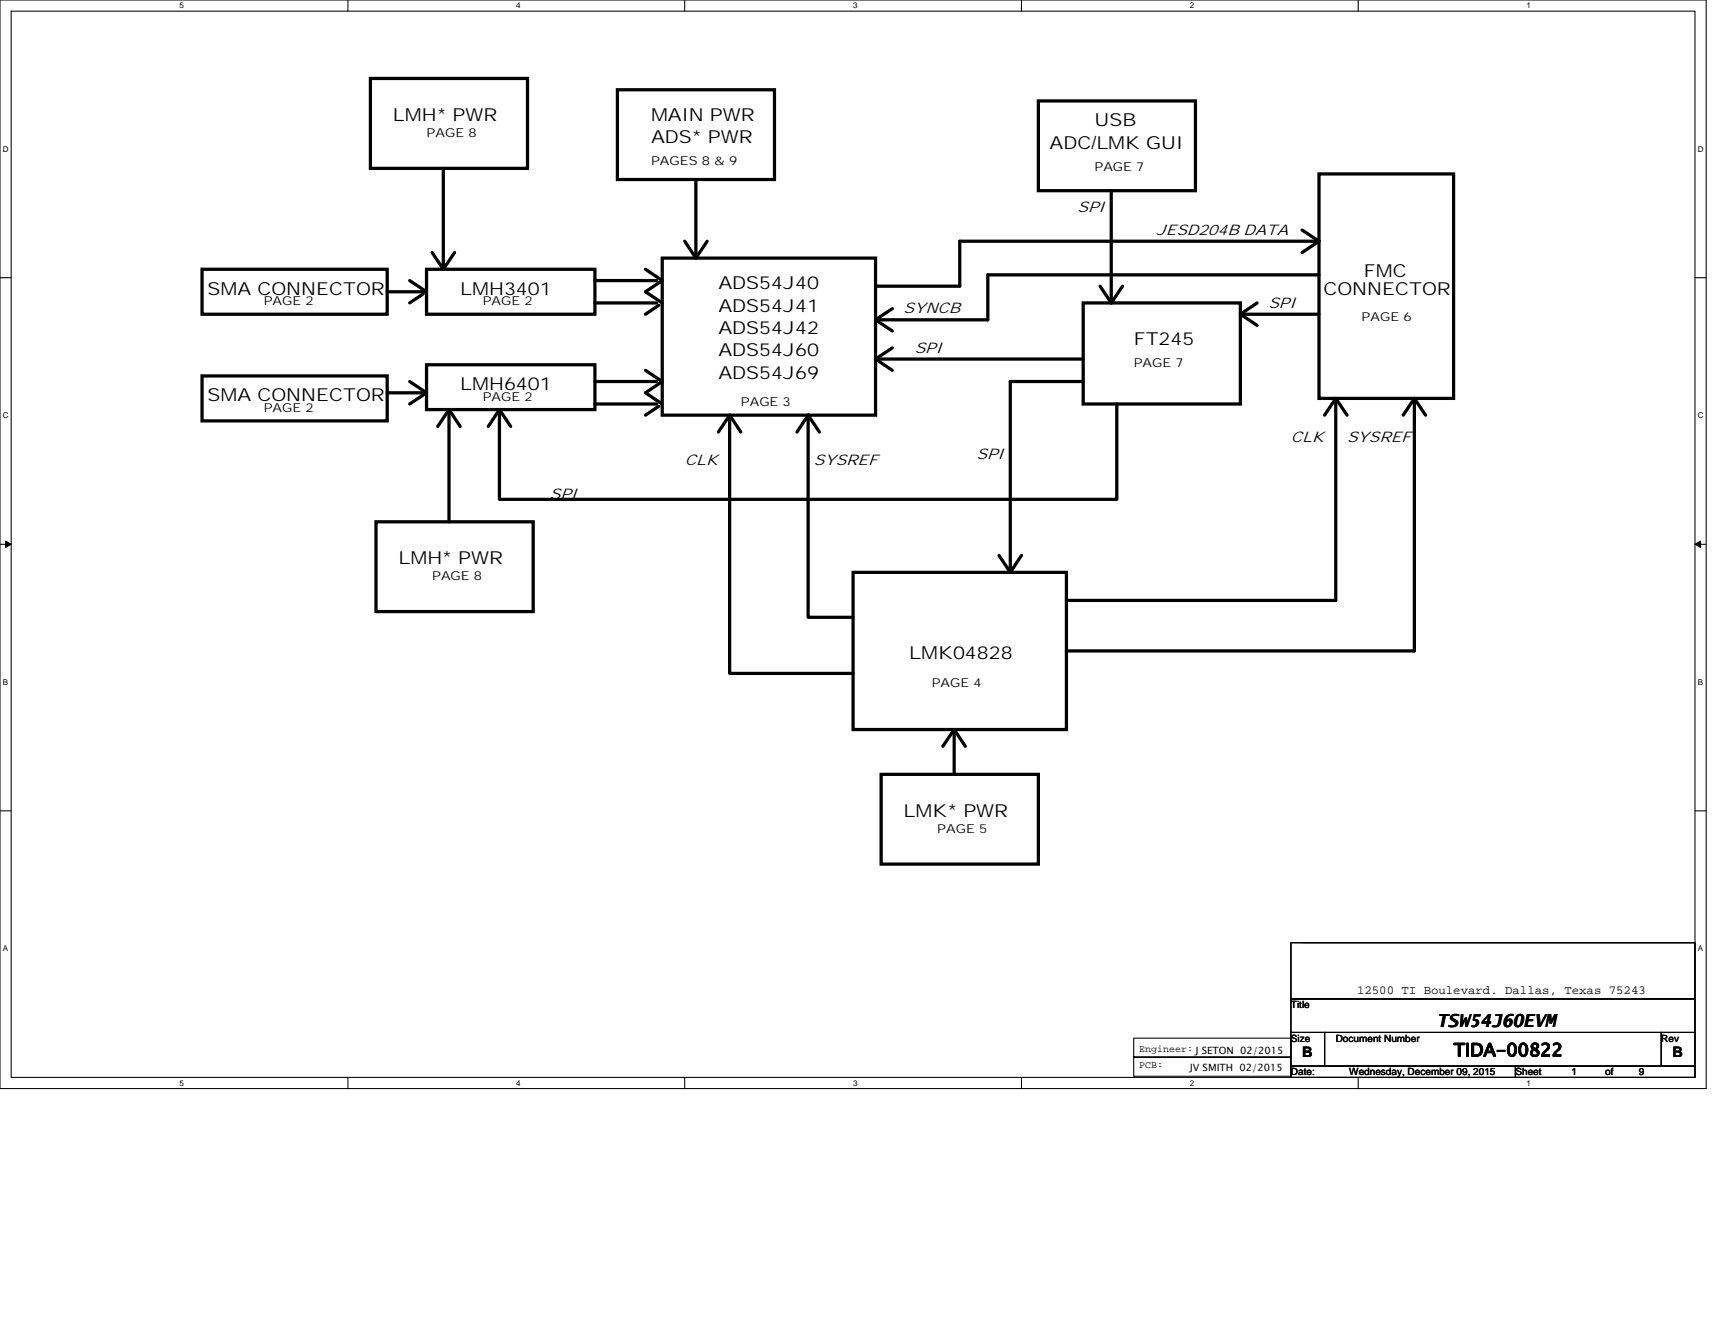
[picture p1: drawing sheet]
<svg xmlns="http://www.w3.org/2000/svg" width="279mm" height="216mm" viewBox="0 0 279 216" stroke-linecap="round" stroke-linejoin="round" font-family="sans-serif">
<path d="M0 0h278v177.4h-278zM1.8 1.8h274.3v173.8h-274.3z" fill="none" stroke="#000" stroke-width=".17"/>
<g fill="#fff">
<path d="M29.3 .2h.7v1.5h-.7z"/>
<path d="M29.3 175.7h.7v1.5h-.7z"/>
</g>
<path d="M56.7 0v1.8M56.7 175.6v1.8" fill="none" stroke="#000" stroke-width=".17"/>
<g fill="#fff">
<path d="M84.1 .2h.7v1.5h-.7z"/>
<path d="M84.1 175.7h.7v1.5h-.7z"/>
</g>
<path d="M111.5 0v1.8M111.5 175.6v1.8" fill="none" stroke="#000" stroke-width=".17"/>
<g fill="#fff">
<path d="M139 .2h.7v1.5h-.7z"/>
<path d="M139 175.7h.7v1.5h-.7z"/>
</g>
<path d="M166.4 0v1.8M166.4 175.6v1.8" fill="none" stroke="#000" stroke-width=".17"/>
<g fill="#fff">
<path d="M193.8 .2h.8v1.5h-.8z"/>
<path d="M193.8 175.7h.8v1.5h-.8z"/>
</g>
<path d="M221.3 0v1.8M221.3 175.6v1.8" fill="none" stroke="#000" stroke-width=".17"/>
<g fill="#fff">
<path d="M248.7 .2h.7v1.5h-.7z"/>
<path d="M248.7 175.7h.7v1.5h-.7z"/>
<path d="M.5 23.5h.9v1.5h-.9z"/>
<path d="M276.6 23.5h1v1.5h-1z"/>
<path d="M.5 67h.9v1.4h-.9z"/>
<path d="M276.6 67h1v1.4h-1z"/>
</g>
<path d="M0 45.3h1.8M276.1 45.3h1.9" fill="none" stroke="#000" stroke-width=".17"/>
<g fill="#fff">
<path d="M.5 110.4h.8v1.5h-.8z"/>
<path d="M276.6 110.4h.9v1.5h-.9z"/>
</g>
<path d="M0 88.7h1.8M276.1 88.7h1.9" fill="none" stroke="#000" stroke-width=".17"/>
<path d="M.9 88.2l.9 .5-.9 .5zM276.1 88.7l1-.5v1z" fill="#000" stroke="#000" stroke-width=".16"/>
<g fill="#fff">
<path d="M.5 153.8h.8v1.5h-.8z"/>
<path d="M276.6 153.8h.9v1.5h-.9z"/>
</g>
<path d="M0 132.1h1.8M276.1 132.1h1.9M210.3 153.6h65.8v9.2h-65.8zM212.1 153.6h64M184.7 172.3h25.6v3.1h-25.6zM184.7 169.2h25.6v3.1h-25.6zM210.3 162.8h65.8v5.4h-65.8zM210.3 168.2h5.5v5.5h-5.5zM210.3 173.7h36.6v1.9h-36.6zM215.8 168.2h54.9v5.5h-54.9zM246.9 173.7h29.2v1.9h-29.2zM270.7 168.2h5.4v5.5h-5.4z" fill="none" stroke="#000" stroke-width=".17"/>
<g fill="none" stroke="#000" stroke-width=".53">
<path d="M60.3 12.8h25.6v14.6h-25.6zM100.6 14.6h25.6v14.7h-25.6zM169.2 16.4h25.6v14.7h-25.6zM72.2 27.4v16.5l-1.8-2.8M111.5 39.3l1.9 2.8M113.4 29.3v12.8M115.2 39.3l-1.8 2.8M181 31.1v18.3M212.1 37.5l2.8 1.8M214.9 39.3h-58.5v7.3h-13.8M214.9 39.3l-2.8 1.8M214.9 28.3h21.9v36.6h-21.9z"/>
<path d="M32.9 43.9h30.2v7.3h-30.2zM66.7 45.7l2.8 1.8h-6.4M68.9 47.9l-2.2 1.5M69.5 59.4h27.4v7.3h-27.4zM69.5 43.9h27.4v7.3h-27.4zM74.1 41.1l-1.9 2.8M96.9 49.4h10.1M96.9 45.7h10.1M105.2 43.9l2.7 1.8-2.7 1.8 2.7 1.9M107.3 49.7l-2.1 1.5M107.9 42.1h34.7v25.5h-34.7zM142.6 52.1l2.8 1.8"/>
<path d="M142.6 58.5h33.9M142.6 58.5l2.8 1.8M145.4 50.3l-2.8 1.8M145.4 56.7l-2.8 1.8M176.5 49.4h25.6v16.4h-25.6zM179.2 46.6l1.8 2.8M182.9 46.6l-1.9 2.8M202.1 51.2h12.8M202.1 51.2l2.7 1.8M204.8 49.4l-2.7 1.8M214.9 44.8h-54v7.3h-18.3M32.9 61.3h30.2v7.3h-30.2z"/>
<path d="M63.1 64h6.4M66.7 62.2l2.8 1.8M69.5 64l-2.8 1.8M73.2 66.7v18.3M73.2 66.7l-1.9 2.8M73.2 66.7l1.8 2.8M79.5 69.5l1.9-2.8 1.8 2.8M96.9 62.2h10.1M96.9 65.8h10.1M105.2 60.3l2.7 1.9-2.7 1.8 2.7 1.8M107.3 66.2l-2.1 1.4M118.9 67.6v42.1h20.1"/>
<path d="M118.9 67.6l-1.9 2.8M118.9 67.6l1.8 2.8M131.7 67.6v33h7.3M131.7 67.6l-1.9 2.8M131.7 67.6l1.8 2.8M176.5 62.2h-11.9v31.1M181.9 65.8v15.6h-100.5v-14.7M217.6 64.9v32.9h-43.9M217.6 64.9l-1.8 2.7M217.6 64.9l1.9 2.7M230.4 64.9v41.2h-56.7M230.4 64.9l-1.8 2.7"/>
<path d="M230.4 64.9l1.8 2.7M61.3 85h25.6v14.7h-25.6zM139 93.3h34.7v25.6h-34.7zM162.8 90.5l1.8 2.8M166.4 90.5l-1.8 2.8M155.4 118.9l-1.8 2.7M155.4 118.9l1.9 2.7M155.4 118.9v7.3M143.6 126.2h25.6v14.6h-25.6z"/>
</g>
<g font-size="2.9">
<text x="64" y="19.7">LMH* PWR</text>
<text x="106.1" y="19.7">MAIN PWR</text>
<text x="106.1" y="23.3">ADS* PWR</text>
<text x="178.3" y="20.6">USB</text>
<text x="171" y="24.2">ADC/LMK GUI</text>
<text x="117" y="47.1">ADS54J40</text>
<text x="222.2" y="45.1">FMC</text>
<text x="33.8" y="48">SMA CONNECTOR</text>
<text x="75" y="48">LMH3401</text>
<text x="117" y="50.8">ADS54J41</text>
<text x="215.6" y="48">CONNECTOR</text>
<text x="117" y="54.4">ADS54J42</text>
<text x="117" y="58.1">ADS54J60</text>
<text x="184.7" y="56.2">FT245</text>
<text x="33.8" y="65.4">SMA CONNECTOR</text>
<text x="75" y="63.6">LMH6401</text>
<text x="117" y="61.7">ADS54J69</text>
<text x="64.9" y="91.9">LMH* PWR</text>
<text x="148.1" y="107.4">LMK04828</text>
<text x="147.2" y="133.1">LMK* PWR</text>
<text x="234.1" y="167.3">TSW54J60EVM</text>
<text x="236.8" y="172.1">TIDA-00822</text>
</g>
<g font-size="2.5">
<text x="175.6" y="34.6">SPI</text>
<text x="188.4" y="38.2">JESD204B DATA</text>
<text x="147.2" y="51.1">SYNCB</text>
<text x="206.7" y="50.1">SPI</text>
<text x="149" y="57.5">SPI</text>
<text x="111.5" y="75.8">CLK</text>
<text x="132.6" y="75.8">SYSREF</text>
<text x="159.1" y="74.8">SPI</text>
<text x="210.3" y="72.1">CLK</text>
<text x="219.5" y="72.1">SYSREF</text>
<text x="89.6" y="81.2">SPI</text>
</g>
<g font-size="2.4">
<text x="212.1" y="172.3">B</text>
<text x="272.5" y="172.3">B</text>
</g>
<g font-size="2">
<text x="69.5" y="22.3">PAGE 8</text>
<text x="106.1" y="26.9">PAGES 8 &amp; 9</text>
<text x="178.3" y="27.8">PAGE 7</text>
<text x="43" y="49.8">PAGE 2</text>
<text x="78.6" y="49.8">PAGE 2</text>
<text x="221.8" y="52.3">PAGE 6</text>
<text x="184.7" y="59.8">PAGE 7</text>
<text x="78.6" y="65.3">PAGE 2</text>
<text x="43" y="67.1">PAGE 2</text>
<text x="120.7" y="66.2">PAGE 3</text>
<text x="70.4" y="94.6">PAGE 8</text>
<text x="151.8" y="112">PAGE 4</text>
<text x="152.7" y="135.7">PAGE 5</text>
<text x="221.1" y="162">12500 TI Boulevard. Dallas, Texas 75243</text>
</g>
<g font-size="1.6">
<text x="210.3" y="164.2">Title</text>
<text x="185.6" y="171.3">Engineer: J SETON 02/2015</text>
<text x="210.3" y="169.7">Size</text>
<text x="217.6" y="169.7">Document Number</text>
<text x="270.7" y="169.7">Rev</text>
<text x="185.6" y="174.1">PCB:</text>
<text x="193.8" y="174.5">JV SMITH 02/2015</text>
<text x="210.3" y="175.2">Date:</text>
<text x="219.8" y="175.2">Wednesday, December 09, 2015</text>
<text x="246.9" y="175.2">Sheet</text>
<text x="256" y="175.2">1</text>
<text x="261.5" y="175.2">of</text>
<text x="267" y="175.2">9</text>
</g>
<g font-size="1.3">
<text x="29.3" y="1.4">5</text>
<text x="84.1" y="1.4">4</text>
<text x="139" y="1.4">3</text>
<text x="193.8" y="1.4">2</text>
<text x="248.7" y="1.4">1</text>
<text x=".5" y="24.7">D</text>
<text x="276.6" y="24.7">D</text>
<text x=".5" y="68.2">C</text>
<text x="276.6" y="68.2">C</text>
<text x=".5" y="111.6">B</text>
<text x="276.6" y="111.6">B</text>
<text x=".5" y="155">A</text>
<text x="276.6" y="155">A</text>
<text x="29.3" y="176.9">5</text>
<text x="84.1" y="176.9">4</text>
<text x="139" y="176.9">3</text>
<text x="193.8" y="176.9">2</text>
<text x="248.7" y="176.9">1</text>
</g>
</svg>
